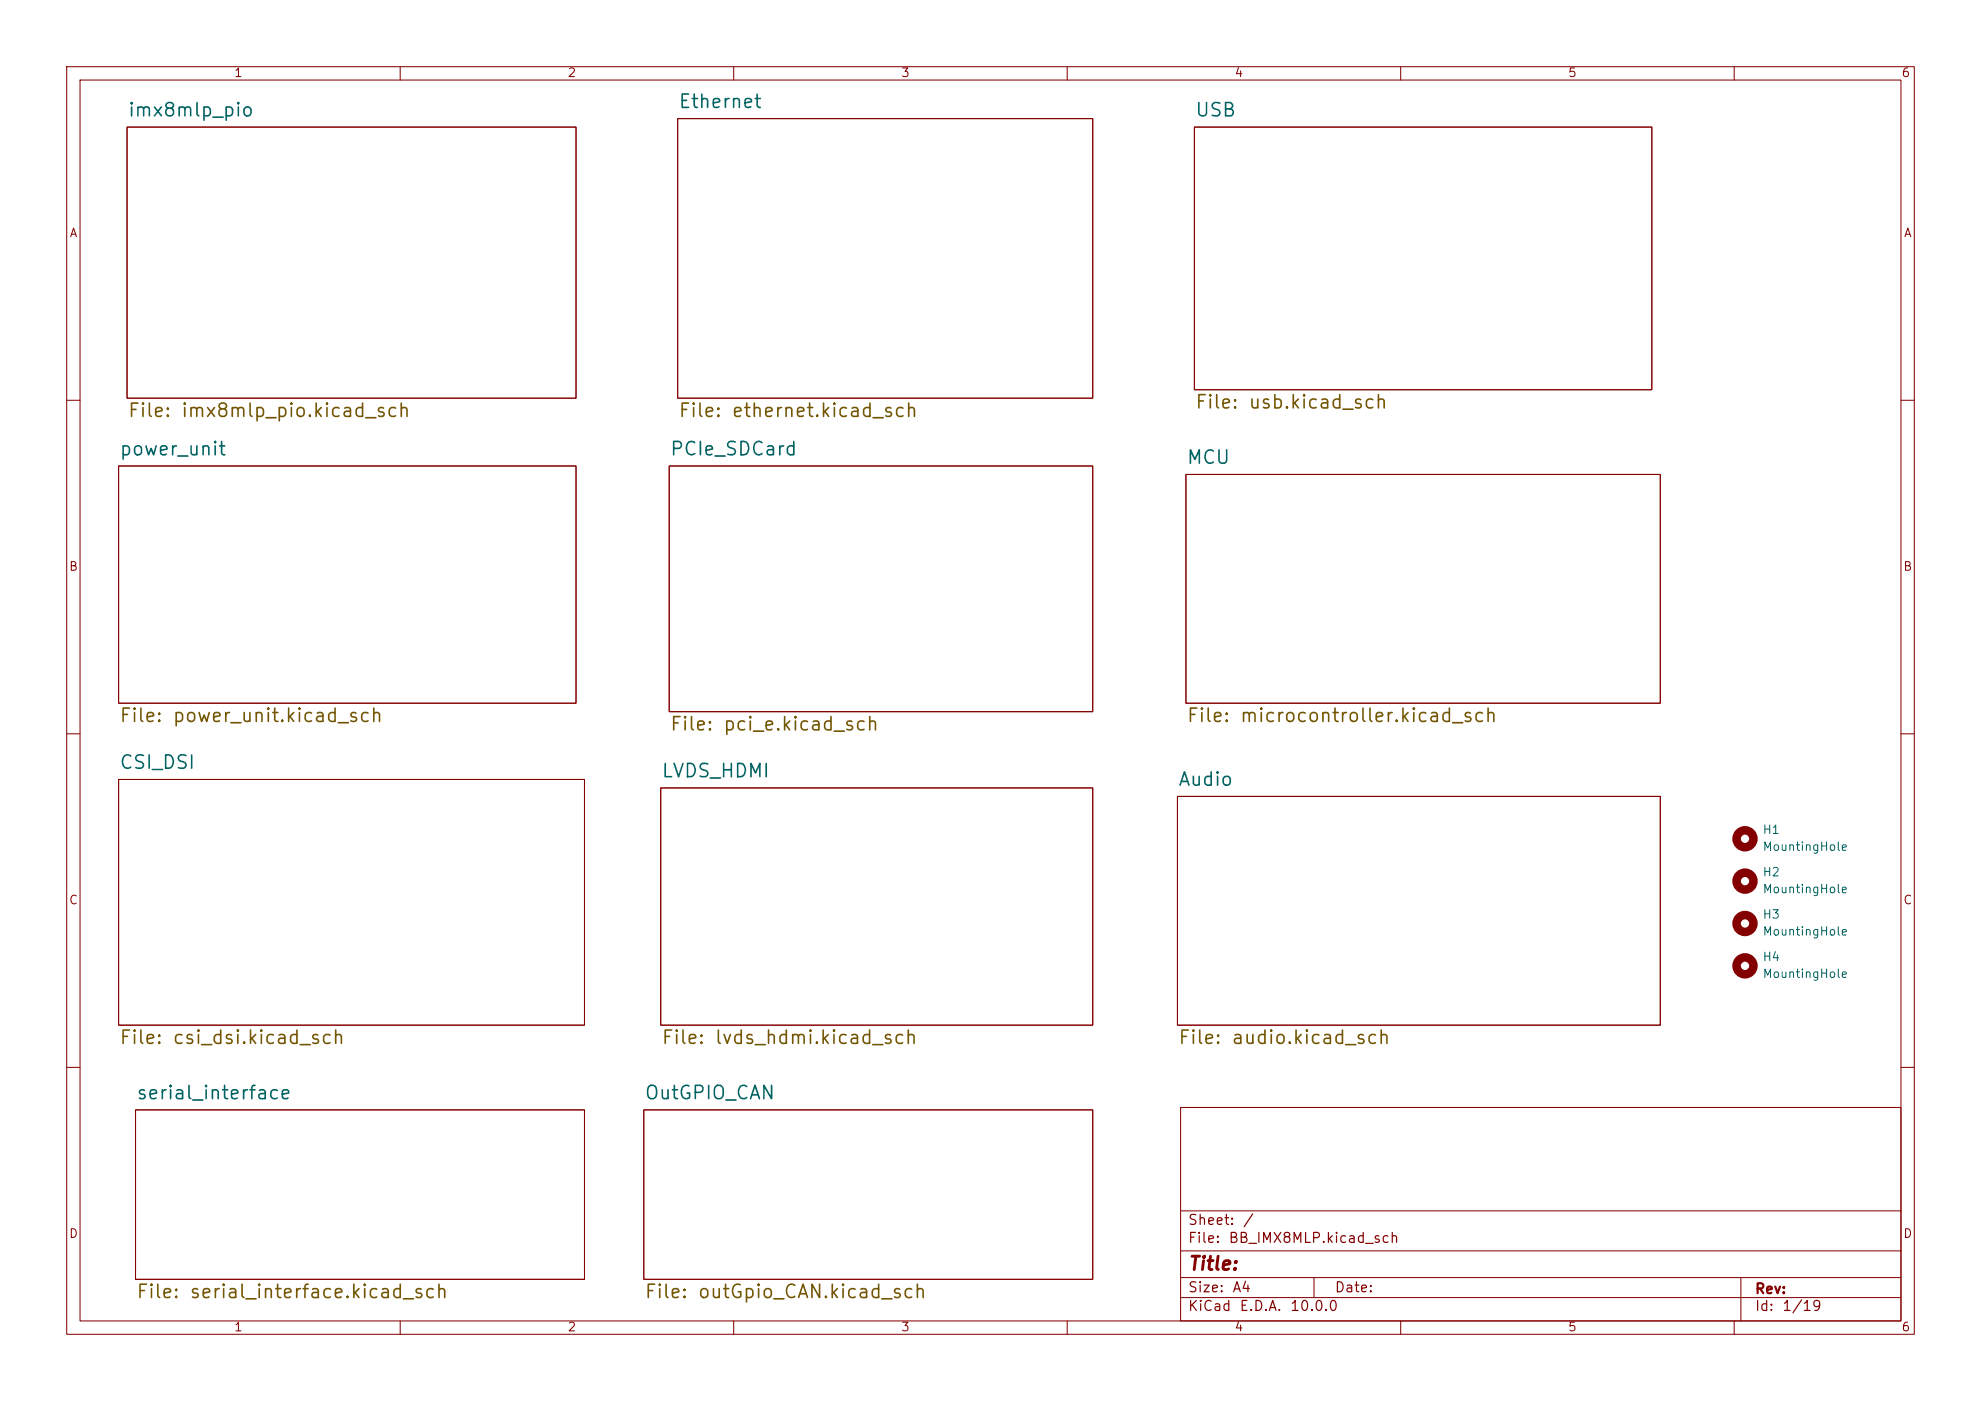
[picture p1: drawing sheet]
<svg xmlns="http://www.w3.org/2000/svg" width="297mm" height="210mm" viewBox="0 0 297 210" stroke-linecap="round" stroke-linejoin="round" font-family="sans-serif">
<g fill="none" stroke="#840000" stroke-width=".15">
<path d="M10 10h277v190h-277zM12 12h273v186h-273zM19 19.1h67.4v40.6h-67.4zM60 10v2M101.6 17.8h62.2v41.9h-62.2zM110 10v2M160 10v2M179.1 19.1h68.5v39.3h-68.5zM210 10v2M260 10v2M10 60h2M17.8 69.9h68.6v35.5h-68.6z"/>
<path d="M100.3 69.9h63.5v36.8h-63.5zM177.8 71.1h71.1v34.3h-71.1zM285 60h2M10 110h2M17.8 116.8h69.8v36.9h-69.8zM99.1 118.1h64.7v35.6h-64.7zM176.5 119.4h72.4v34.3h-72.4zM285 110h2M10 160h2M20.3 166.4h67.3v25.4h-67.3zM96.5 166.4h67.3v25.4h-67.3zM177 166h108v32h-108z"/>
<path d="M285 160h2M60 198v2M110 198v2M160 198v2M177 194.5h108M177 191.5h108M177 187.5h108M177 181.5h108M197 191.5v3M210 198v2M260 198v2M261 191.5v6.5"/>
</g>
<g fill="none" stroke="#840000" stroke-width="1.3">
<circle cx="261.6" cy="125.7" r="1.27"/>
<circle cx="261.6" cy="138.4" r="1.27"/>
<circle cx="261.6" cy="132.1" r="1.27"/>
<circle cx="261.6" cy="144.8" r="1.27"/>
</g>
<g font-size="2" fill="#006464">
<text x="19" y="18">imx8mlp_pio</text>
<text x="101.6" y="16.7">Ethernet</text>
<text x="179.1" y="18">USB</text>
<text x="17.8" y="68.8">power_unit</text>
<text x="100.3" y="68.8">PCIe_SDCard</text>
<text x="177.8" y="70">MCU</text>
<text x="17.8" y="115.8">CSI_DSI</text>
<text x="99.1" y="117">LVDS_HDMI</text>
<text x="176.5" y="118.3">Audio</text>
<text x="20.3" y="165.3">serial_interface</text>
<text x="96.5" y="165.3">OutGPIO_CAN</text>
</g>
<g font-size="2" fill="#725600">
<text x="19" y="63">File:</text>
<text x="27" y="63">imx8mlp_pio.kicad_sch</text>
<text x="101.6" y="63">File:</text>
<text x="109.6" y="63">ethernet.kicad_sch</text>
<text x="179.1" y="61.8">File:</text>
<text x="187" y="61.8">usb.kicad_sch</text>
<text x="17.8" y="108.7">File:</text>
<text x="25.7" y="108.7">power_unit.kicad_sch</text>
<text x="100.3" y="110">File:</text>
<text x="108.3" y="110">pci_e.kicad_sch</text>
<text x="177.8" y="108.7">File:</text>
<text x="185.8" y="108.7">microcontroller.kicad_sch</text>
<text x="17.8" y="157">File:</text>
<text x="25.7" y="157">csi_dsi.kicad_sch</text>
<text x="99.1" y="157">File:</text>
<text x="107" y="157">lvds_hdmi.kicad_sch</text>
<text x="176.5" y="157">File:</text>
<text x="184.5" y="157">audio.kicad_sch</text>
<text x="20.3" y="195.1">File:</text>
<text x="28.3" y="195.1">serial_interface.kicad_sch</text>
<text x="96.5" y="195.1">File:</text>
<text x="104.5" y="195.1">outGpio_CAN.kicad_sch</text>
</g>
<text font-size="2" fill="#840000" x="178" y="190.9">Title:</text>
<g font-size="1.5" fill="#840000">
<text x="178" y="184">Sheet:</text>
<text x="186.2" y="184">/</text>
<text x="178" y="186.7">File:</text>
<text x="184.1" y="186.7">BB_IMX8MLP.kicad_sch</text>
<text x="178" y="196.9">KiCad</text>
<text x="178" y="194.1">Size:</text>
<text x="184.7" y="194.1">A4</text>
<text x="185.7" y="196.9">E.D.A.</text>
<text x="193.3" y="196.9">10.0.0</text>
<text x="200" y="194.1">Date:</text>
<text x="263" y="194.3">Rev:</text>
<text x="263" y="196.9">Id:</text>
<text x="267.1" y="196.9">1/19</text>
</g>
<g font-size="1.3" fill="#840000">
<text x="35" y="11.9">1</text>
<text x="85" y="11.9">2</text>
<text x="135" y="11.9">3</text>
<text x="185" y="11.9">4</text>
<text x="235" y="11.9">5</text>
<text x="285" y="11.9">6</text>
<text x="10.3" y="35.9">A</text>
<text x="285.3" y="35.9">A</text>
<text x="10.3" y="85.9">B</text>
<text x="285.3" y="85.9">B</text>
<text x="10.3" y="135.9">C</text>
<text x="285.3" y="135.9">C</text>
<text x="10.3" y="185.9">D</text>
<text x="285.3" y="185.9">D</text>
<text x="35" y="199.9">1</text>
<text x="85" y="199.9">2</text>
<text x="135" y="199.9">3</text>
<text x="185" y="199.9">4</text>
<text x="235" y="199.9">5</text>
<text x="285" y="199.9">6</text>
</g>
<g font-size="1.3" fill="#006464">
<text x="264.2" y="125.3">H1</text>
<text x="264.2" y="131.7">H2</text>
<text x="264.2" y="127.9">MountingHole</text>
<text x="264.2" y="134.2">MountingHole</text>
<text x="264.2" y="138">H3</text>
<text x="264.2" y="140.6">MountingHole</text>
<text x="264.2" y="144.4">H4</text>
<text x="264.2" y="146.9">MountingHole</text>
</g>
</svg>
